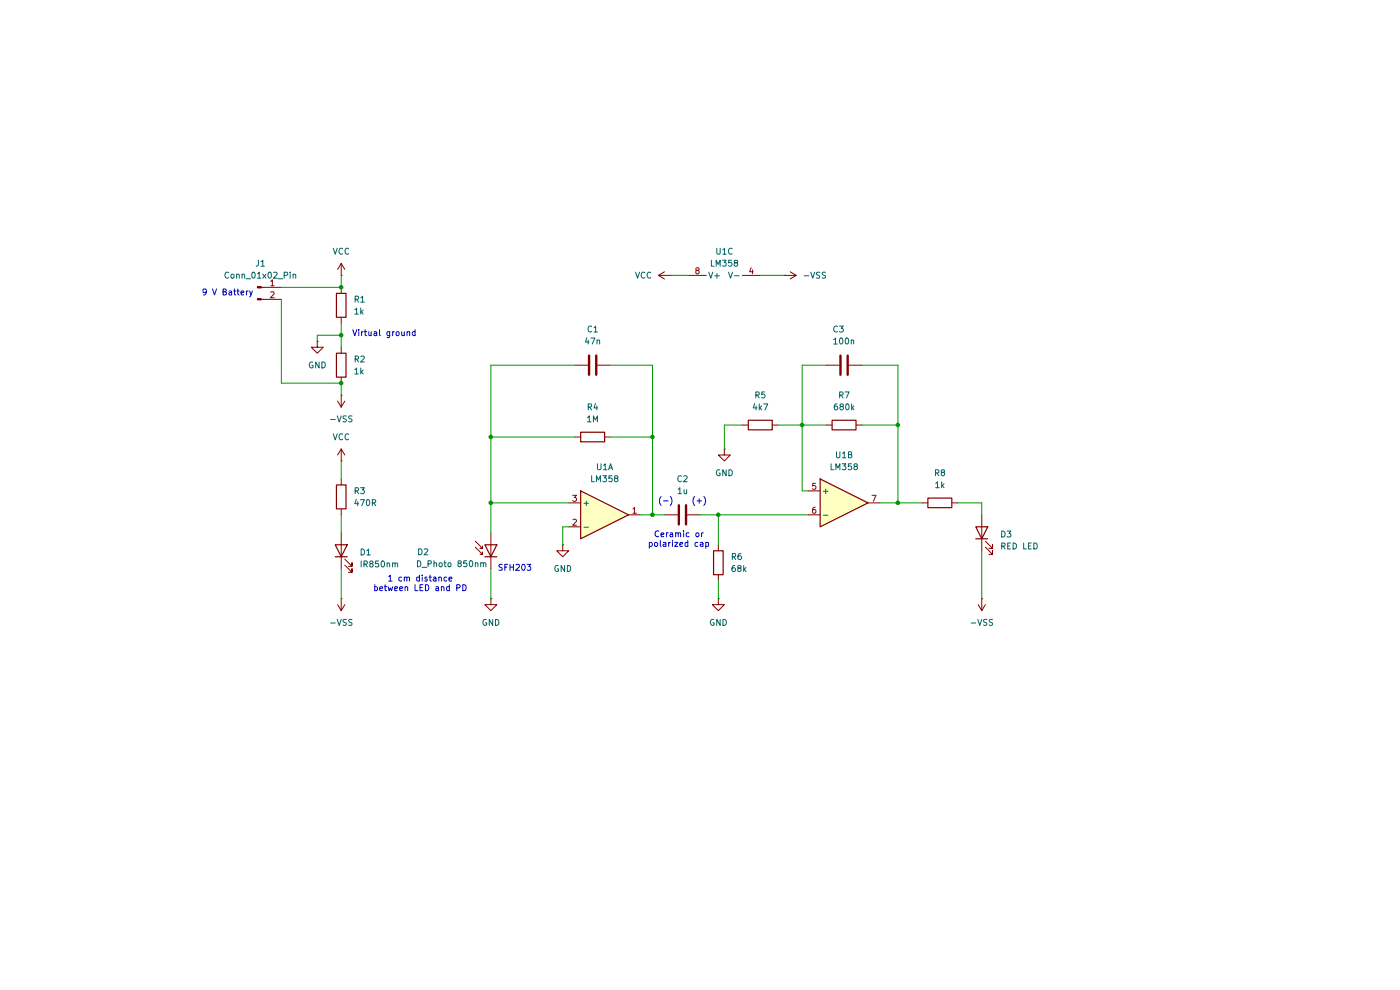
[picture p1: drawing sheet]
(kicad_sch
 (version 20250114)
 (generator "eeschema")
 (generator_version "9.0")
 (paper "A4")
 (lib_symbols
  (symbol "Amplifier_Operational:LM358"
   (pin_names
    (offset 0.127)) (exclude_from_sim no) (in_bom yes) (on_board yes)
   (property "Reference" "U" (at 0 5.08 0) (effects (font (size 1.27 1.27)) (justify left)))
   (property "Value" "LM358" (at 0 -5.08 0) (effects (font (size 1.27 1.27)) (justify left)))
   (property "Footprint" "" (at 0 0 0) (effects (font (size 1.27 1.27)) (hide yes)))
   (property "Datasheet" "http://www.ti.com/lit/ds/symlink/lm2904-n.pdf" (at 0 0 0) (effects (font (size 1.27 1.27)) (hide yes)))
   (property "Description" "Low-Power, Dual Operational Amplifiers, DIP-8/SOIC-8/TO-99-8" (at 0 0 0) (effects (font (size 1.27 1.27)) (hide yes)))
   (property "ki_locked" "" (at 0 0 0) (effects (font (size 1.27 1.27))))
   (symbol "LM358_1_1"
    (polyline (pts (xy -5.08 5.08) (xy 5.08 0) (xy -5.08 -5.08) (xy -5.08 5.08)) (stroke (width 0.254) (type default)) (fill (type background)))
    (pin input line (at -7.62 2.54 0) (length 2.54) (name "+" (effects (font (size 1.27 1.27)))) (number "3" (effects (font (size 1.27 1.27)))))
    (pin input line (at -7.62 -2.54 0) (length 2.54) (name "-" (effects (font (size 1.27 1.27)))) (number "2" (effects (font (size 1.27 1.27)))))
    (pin output line (at 7.62 0 180) (length 2.54) (name "~" (effects (font (size 1.27 1.27)))) (number "1" (effects (font (size 1.27 1.27))))))
   (symbol "LM358_2_1"
    (polyline (pts (xy -5.08 5.08) (xy 5.08 0) (xy -5.08 -5.08) (xy -5.08 5.08)) (stroke (width 0.254) (type default)) (fill (type background)))
    (pin input line (at -7.62 2.54 0) (length 2.54) (name "+" (effects (font (size 1.27 1.27)))) (number "5" (effects (font (size 1.27 1.27)))))
    (pin input line (at -7.62 -2.54 0) (length 2.54) (name "-" (effects (font (size 1.27 1.27)))) (number "6" (effects (font (size 1.27 1.27)))))
    (pin output line (at 7.62 0 180) (length 2.54) (name "~" (effects (font (size 1.27 1.27)))) (number "7" (effects (font (size 1.27 1.27))))))
   (symbol "LM358_3_1"
    (pin power_in line (at -2.54 7.62 270) (length 3.81) (name "V+" (effects (font (size 1.27 1.27)))) (number "8" (effects (font (size 1.27 1.27)))))
    (pin power_in line (at -2.54 -7.62 90) (length 3.81) (name "V-" (effects (font (size 1.27 1.27)))) (number "4" (effects (font (size 1.27 1.27))))))
   (embedded_fonts no))
  (symbol "Connector:Conn_01x02_Pin"
   (pin_names
    (offset 1.016) (hide yes)) (exclude_from_sim no) (in_bom yes) (on_board yes)
   (property "Reference" "J" (at 0 2.54 0) (effects (font (size 1.27 1.27))))
   (property "Value" "Conn_01x02_Pin" (at 0 -5.08 0) (effects (font (size 1.27 1.27))))
   (property "Footprint" "" (at 0 0 0) (effects (font (size 1.27 1.27)) (hide yes)))
   (property "Datasheet" "~" (at 0 0 0) (effects (font (size 1.27 1.27)) (hide yes)))
   (property "Description" "Generic connector, single row, 01x02, script generated" (at 0 0 0) (effects (font (size 1.27 1.27)) (hide yes)))
   (property "ki_locked" "" (at 0 0 0) (effects (font (size 1.27 1.27))))
   (symbol "Conn_01x02_Pin_1_1"
    (rectangle (start 0.8636 0.127) (end 0 -0.127) (stroke (width 0.1524) (type default)) (fill (type outline)))
    (rectangle (start 0.8636 -2.413) (end 0 -2.667) (stroke (width 0.1524) (type default)) (fill (type outline)))
    (polyline (pts (xy 1.27 0) (xy 0.8636 0)) (stroke (width 0.1524) (type default)) (fill (type none)))
    (polyline (pts (xy 1.27 -2.54) (xy 0.8636 -2.54)) (stroke (width 0.1524) (type default)) (fill (type none)))
    (pin passive line (at 5.08 0 180) (length 3.81) (name "Pin_1" (effects (font (size 1.27 1.27)))) (number "1" (effects (font (size 1.27 1.27)))))
    (pin passive line (at 5.08 -2.54 180) (length 3.81) (name "Pin_2" (effects (font (size 1.27 1.27)))) (number "2" (effects (font (size 1.27 1.27))))))
   (embedded_fonts no))
  (symbol "Device:C"
   (pin_numbers (hide yes))
   (pin_names
    (offset 0.254)) (exclude_from_sim no) (in_bom yes) (on_board yes)
   (property "Reference" "C" (at 0.635 2.54 0) (effects (font (size 1.27 1.27)) (justify left)))
   (property "Value" "C" (at 0.635 -2.54 0) (effects (font (size 1.27 1.27)) (justify left)))
   (property "Footprint" "" (at 0.9652 -3.81 0) (effects (font (size 1.27 1.27)) (hide yes)))
   (property "Datasheet" "~" (at 0 0 0) (effects (font (size 1.27 1.27)) (hide yes)))
   (property "Description" "Unpolarized capacitor" (at 0 0 0) (effects (font (size 1.27 1.27)) (hide yes)))
   (symbol "C_0_1"
    (polyline (pts (xy -2.032 0.762) (xy 2.032 0.762)) (stroke (width 0.508) (type default)) (fill (type none)))
    (polyline (pts (xy -2.032 -0.762) (xy 2.032 -0.762)) (stroke (width 0.508) (type default)) (fill (type none))))
   (symbol "C_1_1"
    (pin passive line (at 0 3.81 270) (length 2.794) (name "~" (effects (font (size 1.27 1.27)))) (number "1" (effects (font (size 1.27 1.27)))))
    (pin passive line (at 0 -3.81 90) (length 2.794) (name "~" (effects (font (size 1.27 1.27)))) (number "2" (effects (font (size 1.27 1.27))))))
   (embedded_fonts no))
  (symbol "Device:D_Photo"
   (pin_numbers (hide yes))
   (pin_names (hide yes)) (exclude_from_sim no) (in_bom yes) (on_board yes)
   (property "Reference" "D" (at 0.508 1.778 0) (effects (font (size 1.27 1.27)) (justify left)))
   (property "Value" "D_Photo" (at -1.016 -2.794 0) (effects (font (size 1.27 1.27))))
   (property "Footprint" "" (at -1.27 0 0) (effects (font (size 1.27 1.27)) (hide yes)))
   (property "Datasheet" "~" (at -1.27 0 0) (effects (font (size 1.27 1.27)) (hide yes)))
   (property "Description" "Photodiode" (at 0 0 0) (effects (font (size 1.27 1.27)) (hide yes)))
   (symbol "D_Photo_0_1"
    (polyline (pts (xy -2.54 1.27) (xy -2.54 -1.27)) (stroke (width 0.254) (type default)) (fill (type none)))
    (polyline (pts (xy -2.032 1.778) (xy -1.524 1.778)) (stroke (width 0) (type default)) (fill (type none)))
    (polyline (pts (xy -0.508 3.302) (xy -2.032 1.778) (xy -2.032 2.286)) (stroke (width 0) (type default)) (fill (type none)))
    (polyline (pts (xy 0 0) (xy -2.54 0)) (stroke (width 0) (type default)) (fill (type none)))
    (polyline (pts (xy 0 -1.27) (xy 0 1.27) (xy -2.54 0) (xy 0 -1.27)) (stroke (width 0.254) (type default)) (fill (type none)))
    (polyline (pts (xy 0.762 3.302) (xy -0.762 1.778) (xy -0.762 2.286) (xy -0.762 1.778) (xy -0.254 1.778)) (stroke (width 0) (type default)) (fill (type none))))
   (symbol "D_Photo_1_1"
    (pin passive line (at -5.08 0 0) (length 2.54) (name "K" (effects (font (size 1.27 1.27)))) (number "1" (effects (font (size 1.27 1.27)))))
    (pin passive line (at 2.54 0 180) (length 2.54) (name "A" (effects (font (size 1.27 1.27)))) (number "2" (effects (font (size 1.27 1.27))))))
   (embedded_fonts no))
  (symbol "Device:LED"
   (pin_numbers (hide yes))
   (pin_names
    (offset 1.016) (hide yes)) (exclude_from_sim no) (in_bom yes) (on_board yes)
   (property "Reference" "D" (at 0 2.54 0) (effects (font (size 1.27 1.27))))
   (property "Value" "LED" (at 0 -2.54 0) (effects (font (size 1.27 1.27))))
   (property "Footprint" "" (at 0 0 0) (effects (font (size 1.27 1.27)) (hide yes)))
   (property "Datasheet" "~" (at 0 0 0) (effects (font (size 1.27 1.27)) (hide yes)))
   (property "Description" "Light emitting diode" (at 0 0 0) (effects (font (size 1.27 1.27)) (hide yes)))
   (property "Sim.Pins" "1=K 2=A" (at 0 0 0) (effects (font (size 1.27 1.27)) (hide yes)))
   (symbol "LED_0_1"
    (polyline (pts (xy -3.048 -0.762) (xy -4.572 -2.286) (xy -3.81 -2.286) (xy -4.572 -2.286) (xy -4.572 -1.524)) (stroke (width 0) (type default)) (fill (type none)))
    (polyline (pts (xy -1.778 -0.762) (xy -3.302 -2.286) (xy -2.54 -2.286) (xy -3.302 -2.286) (xy -3.302 -1.524)) (stroke (width 0) (type default)) (fill (type none)))
    (polyline (pts (xy -1.27 0) (xy 1.27 0)) (stroke (width 0) (type default)) (fill (type none)))
    (polyline (pts (xy -1.27 -1.27) (xy -1.27 1.27)) (stroke (width 0.254) (type default)) (fill (type none)))
    (polyline (pts (xy 1.27 -1.27) (xy 1.27 1.27) (xy -1.27 0) (xy 1.27 -1.27)) (stroke (width 0.254) (type default)) (fill (type none))))
   (symbol "LED_1_1"
    (pin passive line (at -3.81 0 0) (length 2.54) (name "K" (effects (font (size 1.27 1.27)))) (number "1" (effects (font (size 1.27 1.27)))))
    (pin passive line (at 3.81 0 180) (length 2.54) (name "A" (effects (font (size 1.27 1.27)))) (number "2" (effects (font (size 1.27 1.27))))))
   (embedded_fonts no))
  (symbol "Device:R"
   (pin_numbers (hide yes))
   (pin_names
    (offset 0)) (exclude_from_sim no) (in_bom yes) (on_board yes)
   (property "Reference" "R" (at 2.032 0 90) (effects (font (size 1.27 1.27))))
   (property "Value" "R" (at 0 0 90) (effects (font (size 1.27 1.27))))
   (property "Footprint" "" (at -1.778 0 90) (effects (font (size 1.27 1.27)) (hide yes)))
   (property "Datasheet" "~" (at 0 0 0) (effects (font (size 1.27 1.27)) (hide yes)))
   (property "Description" "Resistor" (at 0 0 0) (effects (font (size 1.27 1.27)) (hide yes)))
   (symbol "R_0_1"
    (rectangle (start -1.016 -2.54) (end 1.016 2.54) (stroke (width 0.254) (type default)) (fill (type none))))
   (symbol "R_1_1"
    (pin passive line (at 0 3.81 270) (length 1.27) (name "~" (effects (font (size 1.27 1.27)))) (number "1" (effects (font (size 1.27 1.27)))))
    (pin passive line (at 0 -3.81 90) (length 1.27) (name "~" (effects (font (size 1.27 1.27)))) (number "2" (effects (font (size 1.27 1.27))))))
   (embedded_fonts no))
  (symbol "power:GND"
   (power)
   (pin_numbers (hide yes))
   (pin_names
    (offset 0) (hide yes)) (exclude_from_sim no) (in_bom yes) (on_board yes)
   (property "Reference" "#PWR" (at 0 -6.35 0) (effects (font (size 1.27 1.27)) (hide yes)))
   (property "Value" "GND" (at 0 -3.81 0) (effects (font (size 1.27 1.27))))
   (property "Footprint" "" (at 0 0 0) (effects (font (size 1.27 1.27)) (hide yes)))
   (property "Datasheet" "" (at 0 0 0) (effects (font (size 1.27 1.27)) (hide yes)))
   (property "Description" "Power symbol creates a global label with name \"GND\" , ground" (at 0 0 0) (effects (font (size 1.27 1.27)) (hide yes)))
   (symbol "GND_0_1"
    (polyline (pts (xy 0 0) (xy 0 -1.27) (xy 1.27 -1.27) (xy 0 -2.54) (xy -1.27 -1.27) (xy 0 -1.27)) (stroke (width 0) (type default)) (fill (type none))))
   (symbol "GND_1_1"
    (pin power_in line (at 0 0 270) (length 0) (name "~" (effects (font (size 1.27 1.27)))) (number "1" (effects (font (size 1.27 1.27))))))
   (embedded_fonts no))
  (symbol "power:VCC"
   (power)
   (pin_numbers (hide yes))
   (pin_names
    (offset 0) (hide yes)) (exclude_from_sim no) (in_bom yes) (on_board yes)
   (property "Reference" "#PWR" (at 0 -3.81 0) (effects (font (size 1.27 1.27)) (hide yes)))
   (property "Value" "VCC" (at 0 3.556 0) (effects (font (size 1.27 1.27))))
   (property "Footprint" "" (at 0 0 0) (effects (font (size 1.27 1.27)) (hide yes)))
   (property "Datasheet" "" (at 0 0 0) (effects (font (size 1.27 1.27)) (hide yes)))
   (property "Description" "Power symbol creates a global label with name \"VCC\"" (at 0 0 0) (effects (font (size 1.27 1.27)) (hide yes)))
   (symbol "VCC_0_1"
    (polyline (pts (xy -0.762 1.27) (xy 0 2.54)) (stroke (width 0) (type default)) (fill (type none)))
    (polyline (pts (xy 0 2.54) (xy 0.762 1.27)) (stroke (width 0) (type default)) (fill (type none)))
    (polyline (pts (xy 0 0) (xy 0 2.54)) (stroke (width 0) (type default)) (fill (type none))))
   (symbol "VCC_1_1"
    (pin power_in line (at 0 0 90) (length 0) (name "~" (effects (font (size 1.27 1.27)))) (number "1" (effects (font (size 1.27 1.27))))))
   (embedded_fonts no)))
 (text "SFH203"
  (exclude_from_sim no)
  (at 109.22 120.65 0)
  (effects (font (size 1.27 1.27))))
 (text "(-)\n"
  (exclude_from_sim no)
  (at 141.224 106.426 0)
  (effects (font (size 1.27 1.27))))
 (text "(+)\n"
  (exclude_from_sim no)
  (at 148.336 106.426 0)
  (effects (font (size 1.27 1.27))))
 (text "9 V Battery"
  (exclude_from_sim no)
  (at 48.26 62.23 0)
  (effects (font (size 1.27 1.27))))
 (text "1 cm distance\nbetween LED and PD\n"
  (exclude_from_sim no)
  (at 89.154 123.952 0)
  (effects (font (size 1.27 1.27))))
 (text "Virtual ground\n"
  (exclude_from_sim no)
  (at 81.534 70.866 0)
  (effects (font (size 1.27 1.27))))
 (text "Ceramic or\npolarized cap"
  (exclude_from_sim no)
  (at 144.018 114.554 0)
  (effects (font (size 1.27 1.27))))
 (junction
  (at 72.39 71.12)
  (diameter 0)
  (color 0 0 0 0))
 (junction
  (at 152.4 109.22)
  (diameter 0)
  (color 0 0 0 0))
 (junction
  (at 138.43 109.22)
  (diameter 0)
  (color 0 0 0 0))
 (junction
  (at 104.14 92.71)
  (diameter 0)
  (color 0 0 0 0))
 (junction
  (at 72.39 81.28)
  (diameter 0)
  (color 0 0 0 0))
 (junction
  (at 190.5 106.68)
  (diameter 0)
  (color 0 0 0 0))
 (junction
  (at 190.5 90.17)
  (diameter 0)
  (color 0 0 0 0))
 (junction
  (at 104.14 106.68)
  (diameter 0)
  (color 0 0 0 0))
 (junction
  (at 72.39 60.96)
  (diameter 0)
  (color 0 0 0 0))
 (junction
  (at 170.18 90.17)
  (diameter 0)
  (color 0 0 0 0))
 (junction
  (at 138.43 92.71)
  (diameter 0)
  (color 0 0 0 0))
 (wire
  (pts (xy 152.4 109.22) (xy 171.45 109.22))
  (stroke (width 0) (type default)))
 (wire
  (pts (xy 72.39 58.42) (xy 72.39 60.96))
  (stroke (width 0) (type default)))
 (wire
  (pts (xy 190.5 90.17) (xy 190.5 77.47))
  (stroke (width 0) (type default)))
 (wire
  (pts (xy 190.5 106.68) (xy 195.58 106.68))
  (stroke (width 0) (type default)))
 (wire
  (pts (xy 171.45 104.14) (xy 170.18 104.14))
  (stroke (width 0) (type default)))
 (wire
  (pts (xy 142.24 58.42) (xy 146.05 58.42))
  (stroke (width 0) (type default)))
 (wire
  (pts (xy 152.4 123.19) (xy 152.4 127))
  (stroke (width 0) (type default)))
 (wire
  (pts (xy 59.69 60.96) (xy 72.39 60.96))
  (stroke (width 0) (type default)))
 (wire
  (pts (xy 72.39 109.22) (xy 72.39 113.03))
  (stroke (width 0) (type default)))
 (wire
  (pts (xy 72.39 71.12) (xy 72.39 73.66))
  (stroke (width 0) (type default)))
 (wire
  (pts (xy 161.29 58.42) (xy 166.37 58.42))
  (stroke (width 0) (type default)))
 (wire
  (pts (xy 72.39 120.65) (xy 72.39 127))
  (stroke (width 0) (type default)))
 (wire
  (pts (xy 120.65 111.76) (xy 119.38 111.76))
  (stroke (width 0) (type default)))
 (wire
  (pts (xy 59.69 63.5) (xy 59.69 81.28))
  (stroke (width 0) (type default)))
 (wire
  (pts (xy 153.67 90.17) (xy 153.67 95.25))
  (stroke (width 0) (type default)))
 (wire
  (pts (xy 59.69 81.28) (xy 72.39 81.28))
  (stroke (width 0) (type default)))
 (wire
  (pts (xy 170.18 90.17) (xy 170.18 77.47))
  (stroke (width 0) (type default)))
 (wire
  (pts (xy 203.2 106.68) (xy 208.28 106.68))
  (stroke (width 0) (type default)))
 (wire
  (pts (xy 129.54 77.47) (xy 138.43 77.47))
  (stroke (width 0) (type default)))
 (wire
  (pts (xy 121.92 92.71) (xy 104.14 92.71))
  (stroke (width 0) (type default)))
 (wire
  (pts (xy 104.14 77.47) (xy 121.92 77.47))
  (stroke (width 0) (type default)))
 (wire
  (pts (xy 104.14 92.71) (xy 104.14 77.47))
  (stroke (width 0) (type default)))
 (wire
  (pts (xy 157.48 90.17) (xy 153.67 90.17))
  (stroke (width 0) (type default)))
 (wire
  (pts (xy 148.59 109.22) (xy 152.4 109.22))
  (stroke (width 0) (type default)))
 (wire
  (pts (xy 138.43 77.47) (xy 138.43 92.71))
  (stroke (width 0) (type default)))
 (wire
  (pts (xy 170.18 90.17) (xy 165.1 90.17))
  (stroke (width 0) (type default)))
 (wire
  (pts (xy 72.39 71.12) (xy 67.31 71.12))
  (stroke (width 0) (type default)))
 (wire
  (pts (xy 190.5 90.17) (xy 190.5 106.68))
  (stroke (width 0) (type default)))
 (wire
  (pts (xy 129.54 92.71) (xy 138.43 92.71))
  (stroke (width 0) (type default)))
 (wire
  (pts (xy 182.88 90.17) (xy 190.5 90.17))
  (stroke (width 0) (type default)))
 (wire
  (pts (xy 208.28 116.84) (xy 208.28 127))
  (stroke (width 0) (type default)))
 (wire
  (pts (xy 104.14 92.71) (xy 104.14 106.68))
  (stroke (width 0) (type default)))
 (wire
  (pts (xy 170.18 90.17) (xy 175.26 90.17))
  (stroke (width 0) (type default)))
 (wire
  (pts (xy 138.43 92.71) (xy 138.43 109.22))
  (stroke (width 0) (type default)))
 (wire
  (pts (xy 104.14 106.68) (xy 120.65 106.68))
  (stroke (width 0) (type default)))
 (wire
  (pts (xy 138.43 109.22) (xy 140.97 109.22))
  (stroke (width 0) (type default)))
 (wire
  (pts (xy 135.89 109.22) (xy 138.43 109.22))
  (stroke (width 0) (type default)))
 (wire
  (pts (xy 72.39 97.79) (xy 72.39 101.6))
  (stroke (width 0) (type default)))
 (wire
  (pts (xy 190.5 77.47) (xy 182.88 77.47))
  (stroke (width 0) (type default)))
 (wire
  (pts (xy 208.28 106.68) (xy 208.28 109.22))
  (stroke (width 0) (type default)))
 (wire
  (pts (xy 152.4 109.22) (xy 152.4 115.57))
  (stroke (width 0) (type default)))
 (wire
  (pts (xy 119.38 111.76) (xy 119.38 115.57))
  (stroke (width 0) (type default)))
 (wire
  (pts (xy 104.14 113.03) (xy 104.14 106.68))
  (stroke (width 0) (type default)))
 (wire
  (pts (xy 170.18 77.47) (xy 175.26 77.47))
  (stroke (width 0) (type default)))
 (wire
  (pts (xy 72.39 81.28) (xy 72.39 83.82))
  (stroke (width 0) (type default)))
 (wire
  (pts (xy 104.14 120.65) (xy 104.14 127))
  (stroke (width 0) (type default)))
 (wire
  (pts (xy 72.39 68.58) (xy 72.39 71.12))
  (stroke (width 0) (type default)))
 (wire
  (pts (xy 170.18 104.14) (xy 170.18 90.17))
  (stroke (width 0) (type default)))
 (wire
  (pts (xy 67.31 71.12) (xy 67.31 72.39))
  (stroke (width 0) (type default)))
 (wire
  (pts (xy 186.69 106.68) (xy 190.5 106.68))
  (stroke (width 0) (type default)))
 (symbol
  (lib_id "power:VCC")
  (at 72.39 83.82 180)
  (unit 1)
  (exclude_from_sim no)
  (in_bom yes)
  (on_board yes)
  (dnp no)
  (fields_autoplaced yes)
  (property "Reference" "#PWR012" (at 72.39 80.01 0) (effects (font (size 1.27 1.27)) (hide yes)))
  (property "Value" "-VSS" (at 72.39 88.9 0) (effects (font (size 1.27 1.27))))
  (property "Footprint" "" (at 72.39 83.82 0) (effects (font (size 1.27 1.27)) (hide yes)))
  (property "Datasheet" "" (at 72.39 83.82 0) (effects (font (size 1.27 1.27)) (hide yes)))
  (property "Description" "Power symbol creates a global label with name \"VCC\"" (at 72.39 83.82 0) (effects (font (size 1.27 1.27)) (hide yes)))
  (pin "1"))
 (symbol
  (lib_id "Device:LED")
  (at 208.28 113.03 90)
  (unit 1)
  (exclude_from_sim no)
  (in_bom yes)
  (on_board yes)
  (dnp no)
  (fields_autoplaced yes)
  (property "Reference" "D3" (at 212.09 113.3474 90) (effects (font (size 1.27 1.27)) (justify right)))
  (property "Value" "RED LED" (at 212.09 115.8874 90) (effects (font (size 1.27 1.27)) (justify right)))
  (property "Footprint" "LED_THT:LED_D5.0mm" (at 208.28 113.03 0) (effects (font (size 1.27 1.27)) (hide yes)))
  (property "Datasheet" "~" (at 208.28 113.03 0) (effects (font (size 1.27 1.27)) (hide yes)))
  (property "Description" "Light emitting diode" (at 208.28 113.03 0) (effects (font (size 1.27 1.27)) (hide yes)))
  (property "Sim.Pins" "1=K 2=A" (at 208.28 113.03 0) (effects (font (size 1.27 1.27)) (hide yes)))
  (pin "2")
  (pin "1"))
 (symbol
  (lib_id "Device:C")
  (at 144.78 109.22 90)
  (unit 1)
  (exclude_from_sim no)
  (in_bom yes)
  (on_board yes)
  (dnp no)
  (fields_autoplaced yes)
  (property "Reference" "C2" (at 144.78 101.6 90) (effects (font (size 1.27 1.27))))
  (property "Value" "1u" (at 144.78 104.14 90) (effects (font (size 1.27 1.27))))
  (property "Footprint" "Capacitor_THT:C_Disc_D5.0mm_W2.5mm_P5.00mm" (at 148.59 108.2548 0) (effects (font (size 1.27 1.27)) (hide yes)))
  (property "Datasheet" "~" (at 144.78 109.22 0) (effects (font (size 1.27 1.27)) (hide yes)))
  (property "Description" "Unpolarized capacitor" (at 144.78 109.22 0) (effects (font (size 1.27 1.27)) (hide yes)))
  (pin "2")
  (pin "1"))
 (symbol
  (lib_id "power:VCC")
  (at 72.39 127 180)
  (unit 1)
  (exclude_from_sim no)
  (in_bom yes)
  (on_board yes)
  (dnp no)
  (fields_autoplaced yes)
  (property "Reference" "#PWR03" (at 72.39 123.19 0) (effects (font (size 1.27 1.27)) (hide yes)))
  (property "Value" "-VSS" (at 72.39 132.08 0) (effects (font (size 1.27 1.27))))
  (property "Footprint" "" (at 72.39 127 0) (effects (font (size 1.27 1.27)) (hide yes)))
  (property "Datasheet" "" (at 72.39 127 0) (effects (font (size 1.27 1.27)) (hide yes)))
  (property "Description" "Power symbol creates a global label with name \"VCC\"" (at 72.39 127 0) (effects (font (size 1.27 1.27)) (hide yes)))
  (pin "1"))
 (symbol
  (lib_id "power:GND")
  (at 152.4 127 0)
  (unit 1)
  (exclude_from_sim no)
  (in_bom yes)
  (on_board yes)
  (dnp no)
  (fields_autoplaced yes)
  (property "Reference" "#PWR05" (at 152.4 133.35 0) (effects (font (size 1.27 1.27)) (hide yes)))
  (property "Value" "GND" (at 152.4 132.08 0) (effects (font (size 1.27 1.27))))
  (property "Footprint" "" (at 152.4 127 0) (effects (font (size 1.27 1.27)) (hide yes)))
  (property "Datasheet" "" (at 152.4 127 0) (effects (font (size 1.27 1.27)) (hide yes)))
  (property "Description" "Power symbol creates a global label with name \"GND\" , ground" (at 152.4 127 0) (effects (font (size 1.27 1.27)) (hide yes)))
  (pin "1"))
 (symbol
  (lib_id "power:VCC")
  (at 208.28 127 180)
  (unit 1)
  (exclude_from_sim no)
  (in_bom yes)
  (on_board yes)
  (dnp no)
  (fields_autoplaced yes)
  (property "Reference" "#PWR07" (at 208.28 123.19 0) (effects (font (size 1.27 1.27)) (hide yes)))
  (property "Value" "-VSS" (at 208.28 132.08 0) (effects (font (size 1.27 1.27))))
  (property "Footprint" "" (at 208.28 127 0) (effects (font (size 1.27 1.27)) (hide yes)))
  (property "Datasheet" "" (at 208.28 127 0) (effects (font (size 1.27 1.27)) (hide yes)))
  (property "Description" "Power symbol creates a global label with name \"VCC\"" (at 208.28 127 0) (effects (font (size 1.27 1.27)) (hide yes)))
  (pin "1"))
 (symbol
  (lib_id "Device:R")
  (at 199.39 106.68 90)
  (unit 1)
  (exclude_from_sim no)
  (in_bom yes)
  (on_board yes)
  (dnp no)
  (fields_autoplaced yes)
  (property "Reference" "R8" (at 199.39 100.33 90) (effects (font (size 1.27 1.27))))
  (property "Value" "1k" (at 199.39 102.87 90) (effects (font (size 1.27 1.27))))
  (property "Footprint" "Resistor_THT:R_Axial_DIN0207_L6.3mm_D2.5mm_P10.16mm_Horizontal" (at 199.39 108.458 90) (effects (font (size 1.27 1.27)) (hide yes)))
  (property "Datasheet" "~" (at 199.39 106.68 0) (effects (font (size 1.27 1.27)) (hide yes)))
  (property "Description" "Resistor" (at 199.39 106.68 0) (effects (font (size 1.27 1.27)) (hide yes)))
  (pin "1")
  (pin "2"))
 (symbol
  (lib_id "Device:D_Photo")
  (at 104.14 115.57 90)
  (unit 1)
  (exclude_from_sim no)
  (in_bom yes)
  (on_board yes)
  (dnp no)
  (property "Reference" "D2" (at 88.392 117.094 90) (effects (font (size 1.27 1.27)) (justify right)))
  (property "Value" "D_Photo 850nm" (at 88.138 119.634 90) (effects (font (size 1.27 1.27)) (justify right)))
  (property "Footprint" "LED_THT:LED_D5.0mm" (at 104.14 116.84 0) (effects (font (size 1.27 1.27)) (hide yes)))
  (property "Datasheet" "~" (at 104.14 116.84 0) (effects (font (size 1.27 1.27)) (hide yes)))
  (property "Description" "Photodiode" (at 104.14 115.57 0) (effects (font (size 1.27 1.27)) (hide yes)))
  (pin "1")
  (pin "2"))
 (symbol
  (lib_id "power:VCC")
  (at 72.39 97.79 0)
  (unit 1)
  (exclude_from_sim no)
  (in_bom yes)
  (on_board yes)
  (dnp no)
  (fields_autoplaced yes)
  (property "Reference" "#PWR02" (at 72.39 101.6 0) (effects (font (size 1.27 1.27)) (hide yes)))
  (property "Value" "VCC" (at 72.39 92.71 0) (effects (font (size 1.27 1.27))))
  (property "Footprint" "" (at 72.39 97.79 0) (effects (font (size 1.27 1.27)) (hide yes)))
  (property "Datasheet" "" (at 72.39 97.79 0) (effects (font (size 1.27 1.27)) (hide yes)))
  (property "Description" "Power symbol creates a global label with name \"VCC\"" (at 72.39 97.79 0) (effects (font (size 1.27 1.27)) (hide yes)))
  (pin "1"))
 (symbol
  (lib_id "power:GND")
  (at 119.38 115.57 0)
  (unit 1)
  (exclude_from_sim no)
  (in_bom yes)
  (on_board yes)
  (dnp no)
  (fields_autoplaced yes)
  (property "Reference" "#PWR06" (at 119.38 121.92 0) (effects (font (size 1.27 1.27)) (hide yes)))
  (property "Value" "GND" (at 119.38 120.65 0) (effects (font (size 1.27 1.27))))
  (property "Footprint" "" (at 119.38 115.57 0) (effects (font (size 1.27 1.27)) (hide yes)))
  (property "Datasheet" "" (at 119.38 115.57 0) (effects (font (size 1.27 1.27)) (hide yes)))
  (property "Description" "Power symbol creates a global label with name \"GND\" , ground" (at 119.38 115.57 0) (effects (font (size 1.27 1.27)) (hide yes)))
  (pin "1"))
 (symbol
  (lib_id "Amplifier_Operational:LM358")
  (at 128.27 109.22 0)
  (unit 1)
  (exclude_from_sim no)
  (in_bom yes)
  (on_board yes)
  (dnp no)
  (fields_autoplaced yes)
  (property "Reference" "U1" (at 128.27 99.06 0) (effects (font (size 1.27 1.27))))
  (property "Value" "LM358" (at 128.27 101.6 0) (effects (font (size 1.27 1.27))))
  (property "Footprint" "Package_DIP:DIP-8_W7.62mm_LongPads" (at 128.27 109.22 0) (effects (font (size 1.27 1.27)) (hide yes)))
  (property "Datasheet" "http://www.ti.com/lit/ds/symlink/lm2904-n.pdf" (at 128.27 109.22 0) (effects (font (size 1.27 1.27)) (hide yes)))
  (property "Description" "Low-Power, Dual Operational Amplifiers, DIP-8/SOIC-8/TO-99-8" (at 128.27 109.22 0) (effects (font (size 1.27 1.27)) (hide yes)))
  (pin "2")
  (pin "5")
  (pin "8")
  (pin "3")
  (pin "4")
  (pin "7")
  (pin "1")
  (pin "6"))
 (symbol
  (lib_id "Device:R")
  (at 161.29 90.17 90)
  (unit 1)
  (exclude_from_sim no)
  (in_bom yes)
  (on_board yes)
  (dnp no)
  (fields_autoplaced yes)
  (property "Reference" "R5" (at 161.29 83.82 90) (effects (font (size 1.27 1.27))))
  (property "Value" "4k7" (at 161.29 86.36 90) (effects (font (size 1.27 1.27))))
  (property "Footprint" "Resistor_THT:R_Axial_DIN0207_L6.3mm_D2.5mm_P10.16mm_Horizontal" (at 161.29 91.948 90) (effects (font (size 1.27 1.27)) (hide yes)))
  (property "Datasheet" "~" (at 161.29 90.17 0) (effects (font (size 1.27 1.27)) (hide yes)))
  (property "Description" "Resistor" (at 161.29 90.17 0) (effects (font (size 1.27 1.27)) (hide yes)))
  (pin "1")
  (pin "2"))
 (symbol
  (lib_id "Amplifier_Operational:LM358")
  (at 179.07 106.68 0)
  (unit 2)
  (exclude_from_sim no)
  (in_bom yes)
  (on_board yes)
  (dnp no)
  (fields_autoplaced yes)
  (property "Reference" "U1" (at 179.07 96.52 0) (effects (font (size 1.27 1.27))))
  (property "Value" "LM358" (at 179.07 99.06 0) (effects (font (size 1.27 1.27))))
  (property "Footprint" "Package_DIP:DIP-8_W7.62mm_LongPads" (at 179.07 106.68 0) (effects (font (size 1.27 1.27)) (hide yes)))
  (property "Datasheet" "http://www.ti.com/lit/ds/symlink/lm2904-n.pdf" (at 179.07 106.68 0) (effects (font (size 1.27 1.27)) (hide yes)))
  (property "Description" "Low-Power, Dual Operational Amplifiers, DIP-8/SOIC-8/TO-99-8" (at 179.07 106.68 0) (effects (font (size 1.27 1.27)) (hide yes)))
  (pin "2")
  (pin "5")
  (pin "8")
  (pin "3")
  (pin "4")
  (pin "7")
  (pin "1")
  (pin "6"))
 (symbol
  (lib_id "Device:R")
  (at 152.4 119.38 0)
  (unit 1)
  (exclude_from_sim no)
  (in_bom yes)
  (on_board yes)
  (dnp no)
  (fields_autoplaced yes)
  (property "Reference" "R6" (at 154.94 118.1099 0) (effects (font (size 1.27 1.27)) (justify left)))
  (property "Value" "68k" (at 154.94 120.6499 0) (effects (font (size 1.27 1.27)) (justify left)))
  (property "Footprint" "Resistor_THT:R_Axial_DIN0207_L6.3mm_D2.5mm_P10.16mm_Horizontal" (at 150.622 119.38 90) (effects (font (size 1.27 1.27)) (hide yes)))
  (property "Datasheet" "~" (at 152.4 119.38 0) (effects (font (size 1.27 1.27)) (hide yes)))
  (property "Description" "Resistor" (at 152.4 119.38 0) (effects (font (size 1.27 1.27)) (hide yes)))
  (pin "1")
  (pin "2"))
 (symbol
  (lib_id "Connector:Conn_01x02_Pin")
  (at 54.61 60.96 0)
  (unit 1)
  (exclude_from_sim no)
  (in_bom yes)
  (on_board yes)
  (dnp no)
  (fields_autoplaced yes)
  (property "Reference" "J1" (at 55.245 55.88 0) (effects (font (size 1.27 1.27))))
  (property "Value" "Conn_01x02_Pin" (at 55.245 58.42 0) (effects (font (size 1.27 1.27))))
  (property "Footprint" "Connector_PinHeader_2.54mm:PinHeader_1x02_P2.54mm_Vertical" (at 54.61 60.96 0) (effects (font (size 1.27 1.27)) (hide yes)))
  (property "Datasheet" "~" (at 54.61 60.96 0) (effects (font (size 1.27 1.27)) (hide yes)))
  (property "Description" "Generic connector, single row, 01x02, script generated" (at 54.61 60.96 0) (effects (font (size 1.27 1.27)) (hide yes)))
  (pin "1")
  (pin "2"))
 (symbol
  (lib_id "Device:R")
  (at 125.73 92.71 90)
  (unit 1)
  (exclude_from_sim no)
  (in_bom yes)
  (on_board yes)
  (dnp no)
  (fields_autoplaced yes)
  (property "Reference" "R4" (at 125.73 86.36 90) (effects (font (size 1.27 1.27))))
  (property "Value" "1M" (at 125.73 88.9 90) (effects (font (size 1.27 1.27))))
  (property "Footprint" "Resistor_THT:R_Axial_DIN0207_L6.3mm_D2.5mm_P10.16mm_Horizontal" (at 125.73 94.488 90) (effects (font (size 1.27 1.27)) (hide yes)))
  (property "Datasheet" "~" (at 125.73 92.71 0) (effects (font (size 1.27 1.27)) (hide yes)))
  (property "Description" "Resistor" (at 125.73 92.71 0) (effects (font (size 1.27 1.27)) (hide yes)))
  (pin "2")
  (pin "1"))
 (symbol
  (lib_id "Device:R")
  (at 179.07 90.17 90)
  (unit 1)
  (exclude_from_sim no)
  (in_bom yes)
  (on_board yes)
  (dnp no)
  (fields_autoplaced yes)
  (property "Reference" "R7" (at 179.07 83.82 90) (effects (font (size 1.27 1.27))))
  (property "Value" "680k" (at 179.07 86.36 90) (effects (font (size 1.27 1.27))))
  (property "Footprint" "Resistor_THT:R_Axial_DIN0207_L6.3mm_D2.5mm_P10.16mm_Horizontal" (at 179.07 91.948 90) (effects (font (size 1.27 1.27)) (hide yes)))
  (property "Datasheet" "~" (at 179.07 90.17 0) (effects (font (size 1.27 1.27)) (hide yes)))
  (property "Description" "Resistor" (at 179.07 90.17 0) (effects (font (size 1.27 1.27)) (hide yes)))
  (pin "1")
  (pin "2"))
 (symbol
  (lib_id "Device:R")
  (at 72.39 105.41 0)
  (unit 1)
  (exclude_from_sim no)
  (in_bom yes)
  (on_board yes)
  (dnp no)
  (fields_autoplaced yes)
  (property "Reference" "R3" (at 74.93 104.1399 0) (effects (font (size 1.27 1.27)) (justify left)))
  (property "Value" "470R" (at 74.93 106.6799 0) (effects (font (size 1.27 1.27)) (justify left)))
  (property "Footprint" "Resistor_THT:R_Axial_DIN0207_L6.3mm_D2.5mm_P10.16mm_Horizontal" (at 70.612 105.41 90) (effects (font (size 1.27 1.27)) (hide yes)))
  (property "Datasheet" "~" (at 72.39 105.41 0) (effects (font (size 1.27 1.27)) (hide yes)))
  (property "Description" "Resistor" (at 72.39 105.41 0) (effects (font (size 1.27 1.27)) (hide yes)))
  (pin "2")
  (pin "1"))
 (symbol
  (lib_id "power:VCC")
  (at 72.39 58.42 0)
  (unit 1)
  (exclude_from_sim no)
  (in_bom yes)
  (on_board yes)
  (dnp no)
  (fields_autoplaced yes)
  (property "Reference" "#PWR011" (at 72.39 62.23 0) (effects (font (size 1.27 1.27)) (hide yes)))
  (property "Value" "VCC" (at 72.39 53.34 0) (effects (font (size 1.27 1.27))))
  (property "Footprint" "" (at 72.39 58.42 0) (effects (font (size 1.27 1.27)) (hide yes)))
  (property "Datasheet" "" (at 72.39 58.42 0) (effects (font (size 1.27 1.27)) (hide yes)))
  (property "Description" "Power symbol creates a global label with name \"VCC\"" (at 72.39 58.42 0) (effects (font (size 1.27 1.27)) (hide yes)))
  (pin "1"))
 (symbol
  (lib_id "Device:R")
  (at 72.39 64.77 0)
  (unit 1)
  (exclude_from_sim no)
  (in_bom yes)
  (on_board yes)
  (dnp no)
  (fields_autoplaced yes)
  (property "Reference" "R1" (at 74.93 63.4999 0) (effects (font (size 1.27 1.27)) (justify left)))
  (property "Value" "1k" (at 74.93 66.0399 0) (effects (font (size 1.27 1.27)) (justify left)))
  (property "Footprint" "Resistor_THT:R_Axial_DIN0207_L6.3mm_D2.5mm_P10.16mm_Horizontal" (at 70.612 64.77 90) (effects (font (size 1.27 1.27)) (hide yes)))
  (property "Datasheet" "~" (at 72.39 64.77 0) (effects (font (size 1.27 1.27)) (hide yes)))
  (property "Description" "Resistor" (at 72.39 64.77 0) (effects (font (size 1.27 1.27)) (hide yes)))
  (pin "2")
  (pin "1"))
 (symbol
  (lib_id "power:VCC")
  (at 166.37 58.42 270)
  (unit 1)
  (exclude_from_sim no)
  (in_bom yes)
  (on_board yes)
  (dnp no)
  (fields_autoplaced yes)
  (property "Reference" "#PWR010" (at 162.56 58.42 0) (effects (font (size 1.27 1.27)) (hide yes)))
  (property "Value" "-VSS" (at 170.18 58.4199 90) (effects (font (size 1.27 1.27)) (justify left)))
  (property "Footprint" "" (at 166.37 58.42 0) (effects (font (size 1.27 1.27)) (hide yes)))
  (property "Datasheet" "" (at 166.37 58.42 0) (effects (font (size 1.27 1.27)) (hide yes)))
  (property "Description" "Power symbol creates a global label with name \"VCC\"" (at 166.37 58.42 0) (effects (font (size 1.27 1.27)) (hide yes)))
  (pin "1"))
 (symbol
  (lib_id "power:VCC")
  (at 142.24 58.42 90)
  (unit 1)
  (exclude_from_sim no)
  (in_bom yes)
  (on_board yes)
  (dnp no)
  (fields_autoplaced yes)
  (property "Reference" "#PWR09" (at 146.05 58.42 0) (effects (font (size 1.27 1.27)) (hide yes)))
  (property "Value" "VCC" (at 138.43 58.4199 90) (effects (font (size 1.27 1.27)) (justify left)))
  (property "Footprint" "" (at 142.24 58.42 0) (effects (font (size 1.27 1.27)) (hide yes)))
  (property "Datasheet" "" (at 142.24 58.42 0) (effects (font (size 1.27 1.27)) (hide yes)))
  (property "Description" "Power symbol creates a global label with name \"VCC\"" (at 142.24 58.42 0) (effects (font (size 1.27 1.27)) (hide yes)))
  (pin "1"))
 (symbol
  (lib_id "Device:R")
  (at 72.39 77.47 0)
  (unit 1)
  (exclude_from_sim no)
  (in_bom yes)
  (on_board yes)
  (dnp no)
  (fields_autoplaced yes)
  (property "Reference" "R2" (at 74.93 76.1999 0) (effects (font (size 1.27 1.27)) (justify left)))
  (property "Value" "1k" (at 74.93 78.7399 0) (effects (font (size 1.27 1.27)) (justify left)))
  (property "Footprint" "Resistor_THT:R_Axial_DIN0207_L6.3mm_D2.5mm_P10.16mm_Horizontal" (at 70.612 77.47 90) (effects (font (size 1.27 1.27)) (hide yes)))
  (property "Datasheet" "~" (at 72.39 77.47 0) (effects (font (size 1.27 1.27)) (hide yes)))
  (property "Description" "Resistor" (at 72.39 77.47 0) (effects (font (size 1.27 1.27)) (hide yes)))
  (pin "2")
  (pin "1"))
 (symbol
  (lib_id "Device:C")
  (at 179.07 77.47 90)
  (unit 1)
  (exclude_from_sim no)
  (in_bom yes)
  (on_board yes)
  (dnp no)
  (property "Reference" "C3" (at 176.53 69.8499 90) (effects (font (size 1.27 1.27)) (justify right)))
  (property "Value" "100n" (at 176.53 72.3899 90) (effects (font (size 1.27 1.27)) (justify right)))
  (property "Footprint" "Capacitor_THT:C_Disc_D5.0mm_W2.5mm_P5.00mm" (at 182.88 76.5048 0) (effects (font (size 1.27 1.27)) (hide yes)))
  (property "Datasheet" "~" (at 179.07 77.47 0) (effects (font (size 1.27 1.27)) (hide yes)))
  (property "Description" "Unpolarized capacitor" (at 179.07 77.47 0) (effects (font (size 1.27 1.27)) (hide yes)))
  (pin "2")
  (pin "1"))
 (symbol
  (lib_id "power:GND")
  (at 104.14 127 0)
  (unit 1)
  (exclude_from_sim no)
  (in_bom yes)
  (on_board yes)
  (dnp no)
  (fields_autoplaced yes)
  (property "Reference" "#PWR04" (at 104.14 133.35 0) (effects (font (size 1.27 1.27)) (hide yes)))
  (property "Value" "GND" (at 104.14 132.08 0) (effects (font (size 1.27 1.27))))
  (property "Footprint" "" (at 104.14 127 0) (effects (font (size 1.27 1.27)) (hide yes)))
  (property "Datasheet" "" (at 104.14 127 0) (effects (font (size 1.27 1.27)) (hide yes)))
  (property "Description" "Power symbol creates a global label with name \"GND\" , ground" (at 104.14 127 0) (effects (font (size 1.27 1.27)) (hide yes)))
  (pin "1"))
 (symbol
  (lib_id "power:GND")
  (at 67.31 72.39 0)
  (unit 1)
  (exclude_from_sim no)
  (in_bom yes)
  (on_board yes)
  (dnp no)
  (fields_autoplaced yes)
  (property "Reference" "#PWR01" (at 67.31 78.74 0) (effects (font (size 1.27 1.27)) (hide yes)))
  (property "Value" "GND" (at 67.31 77.47 0) (effects (font (size 1.27 1.27))))
  (property "Footprint" "" (at 67.31 72.39 0) (effects (font (size 1.27 1.27)) (hide yes)))
  (property "Datasheet" "" (at 67.31 72.39 0) (effects (font (size 1.27 1.27)) (hide yes)))
  (property "Description" "Power symbol creates a global label with name \"GND\" , ground" (at 67.31 72.39 0) (effects (font (size 1.27 1.27)) (hide yes)))
  (pin "1"))
 (symbol
  (lib_id "Amplifier_Operational:LM358")
  (at 153.67 55.88 90)
  (unit 3)
  (exclude_from_sim no)
  (in_bom yes)
  (on_board yes)
  (dnp no)
  (fields_autoplaced yes)
  (property "Reference" "U1" (at 153.67 53.34 90) (effects (font (size 1.27 1.27))))
  (property "Value" "LM358" (at 153.67 55.88 90) (effects (font (size 1.27 1.27))))
  (property "Footprint" "Package_DIP:DIP-8_W7.62mm_LongPads" (at 153.67 55.88 0) (effects (font (size 1.27 1.27)) (hide yes)))
  (property "Datasheet" "http://www.ti.com/lit/ds/symlink/lm2904-n.pdf" (at 153.67 55.88 0) (effects (font (size 1.27 1.27)) (hide yes)))
  (property "Description" "Low-Power, Dual Operational Amplifiers, DIP-8/SOIC-8/TO-99-8" (at 153.67 55.88 0) (effects (font (size 1.27 1.27)) (hide yes)))
  (pin "2")
  (pin "5")
  (pin "8")
  (pin "3")
  (pin "4")
  (pin "7")
  (pin "1")
  (pin "6"))
 (symbol
  (lib_id "power:GND")
  (at 153.67 95.25 0)
  (unit 1)
  (exclude_from_sim no)
  (in_bom yes)
  (on_board yes)
  (dnp no)
  (fields_autoplaced yes)
  (property "Reference" "#PWR08" (at 153.67 101.6 0) (effects (font (size 1.27 1.27)) (hide yes)))
  (property "Value" "GND" (at 153.67 100.33 0) (effects (font (size 1.27 1.27))))
  (property "Footprint" "" (at 153.67 95.25 0) (effects (font (size 1.27 1.27)) (hide yes)))
  (property "Datasheet" "" (at 153.67 95.25 0) (effects (font (size 1.27 1.27)) (hide yes)))
  (property "Description" "Power symbol creates a global label with name \"GND\" , ground" (at 153.67 95.25 0) (effects (font (size 1.27 1.27)) (hide yes)))
  (pin "1"))
 (symbol
  (lib_id "Device:LED")
  (at 72.39 116.84 90)
  (unit 1)
  (exclude_from_sim no)
  (in_bom yes)
  (on_board yes)
  (dnp no)
  (fields_autoplaced yes)
  (property "Reference" "D1" (at 76.2 117.1574 90) (effects (font (size 1.27 1.27)) (justify right)))
  (property "Value" "IR850nm" (at 76.2 119.6974 90) (effects (font (size 1.27 1.27)) (justify right)))
  (property "Footprint" "LED_THT:LED_D5.0mm" (at 72.39 116.84 0) (effects (font (size 1.27 1.27)) (hide yes)))
  (property "Datasheet" "~" (at 72.39 116.84 0) (effects (font (size 1.27 1.27)) (hide yes)))
  (property "Description" "Light emitting diode" (at 72.39 116.84 0) (effects (font (size 1.27 1.27)) (hide yes)))
  (property "Sim.Pins" "1=K 2=A" (at 72.39 116.84 0) (effects (font (size 1.27 1.27)) (hide yes)))
  (pin "1")
  (pin "2"))
 (symbol
  (lib_id "Device:C")
  (at 125.73 77.47 90)
  (unit 1)
  (exclude_from_sim no)
  (in_bom yes)
  (on_board yes)
  (dnp no)
  (fields_autoplaced yes)
  (property "Reference" "C1" (at 125.73 69.85 90) (effects (font (size 1.27 1.27))))
  (property "Value" "47n" (at 125.73 72.39 90) (effects (font (size 1.27 1.27))))
  (property "Footprint" "Capacitor_THT:C_Disc_D5.0mm_W2.5mm_P5.00mm" (at 129.54 76.5048 0) (effects (font (size 1.27 1.27)) (hide yes)))
  (property "Datasheet" "~" (at 125.73 77.47 0) (effects (font (size 1.27 1.27)) (hide yes)))
  (property "Description" "Unpolarized capacitor" (at 125.73 77.47 0) (effects (font (size 1.27 1.27)) (hide yes)))
  (pin "2")
  (pin "1"))
 (sheet_instances
  (path ""
   (page "1")))
 (embedded_fonts no))
